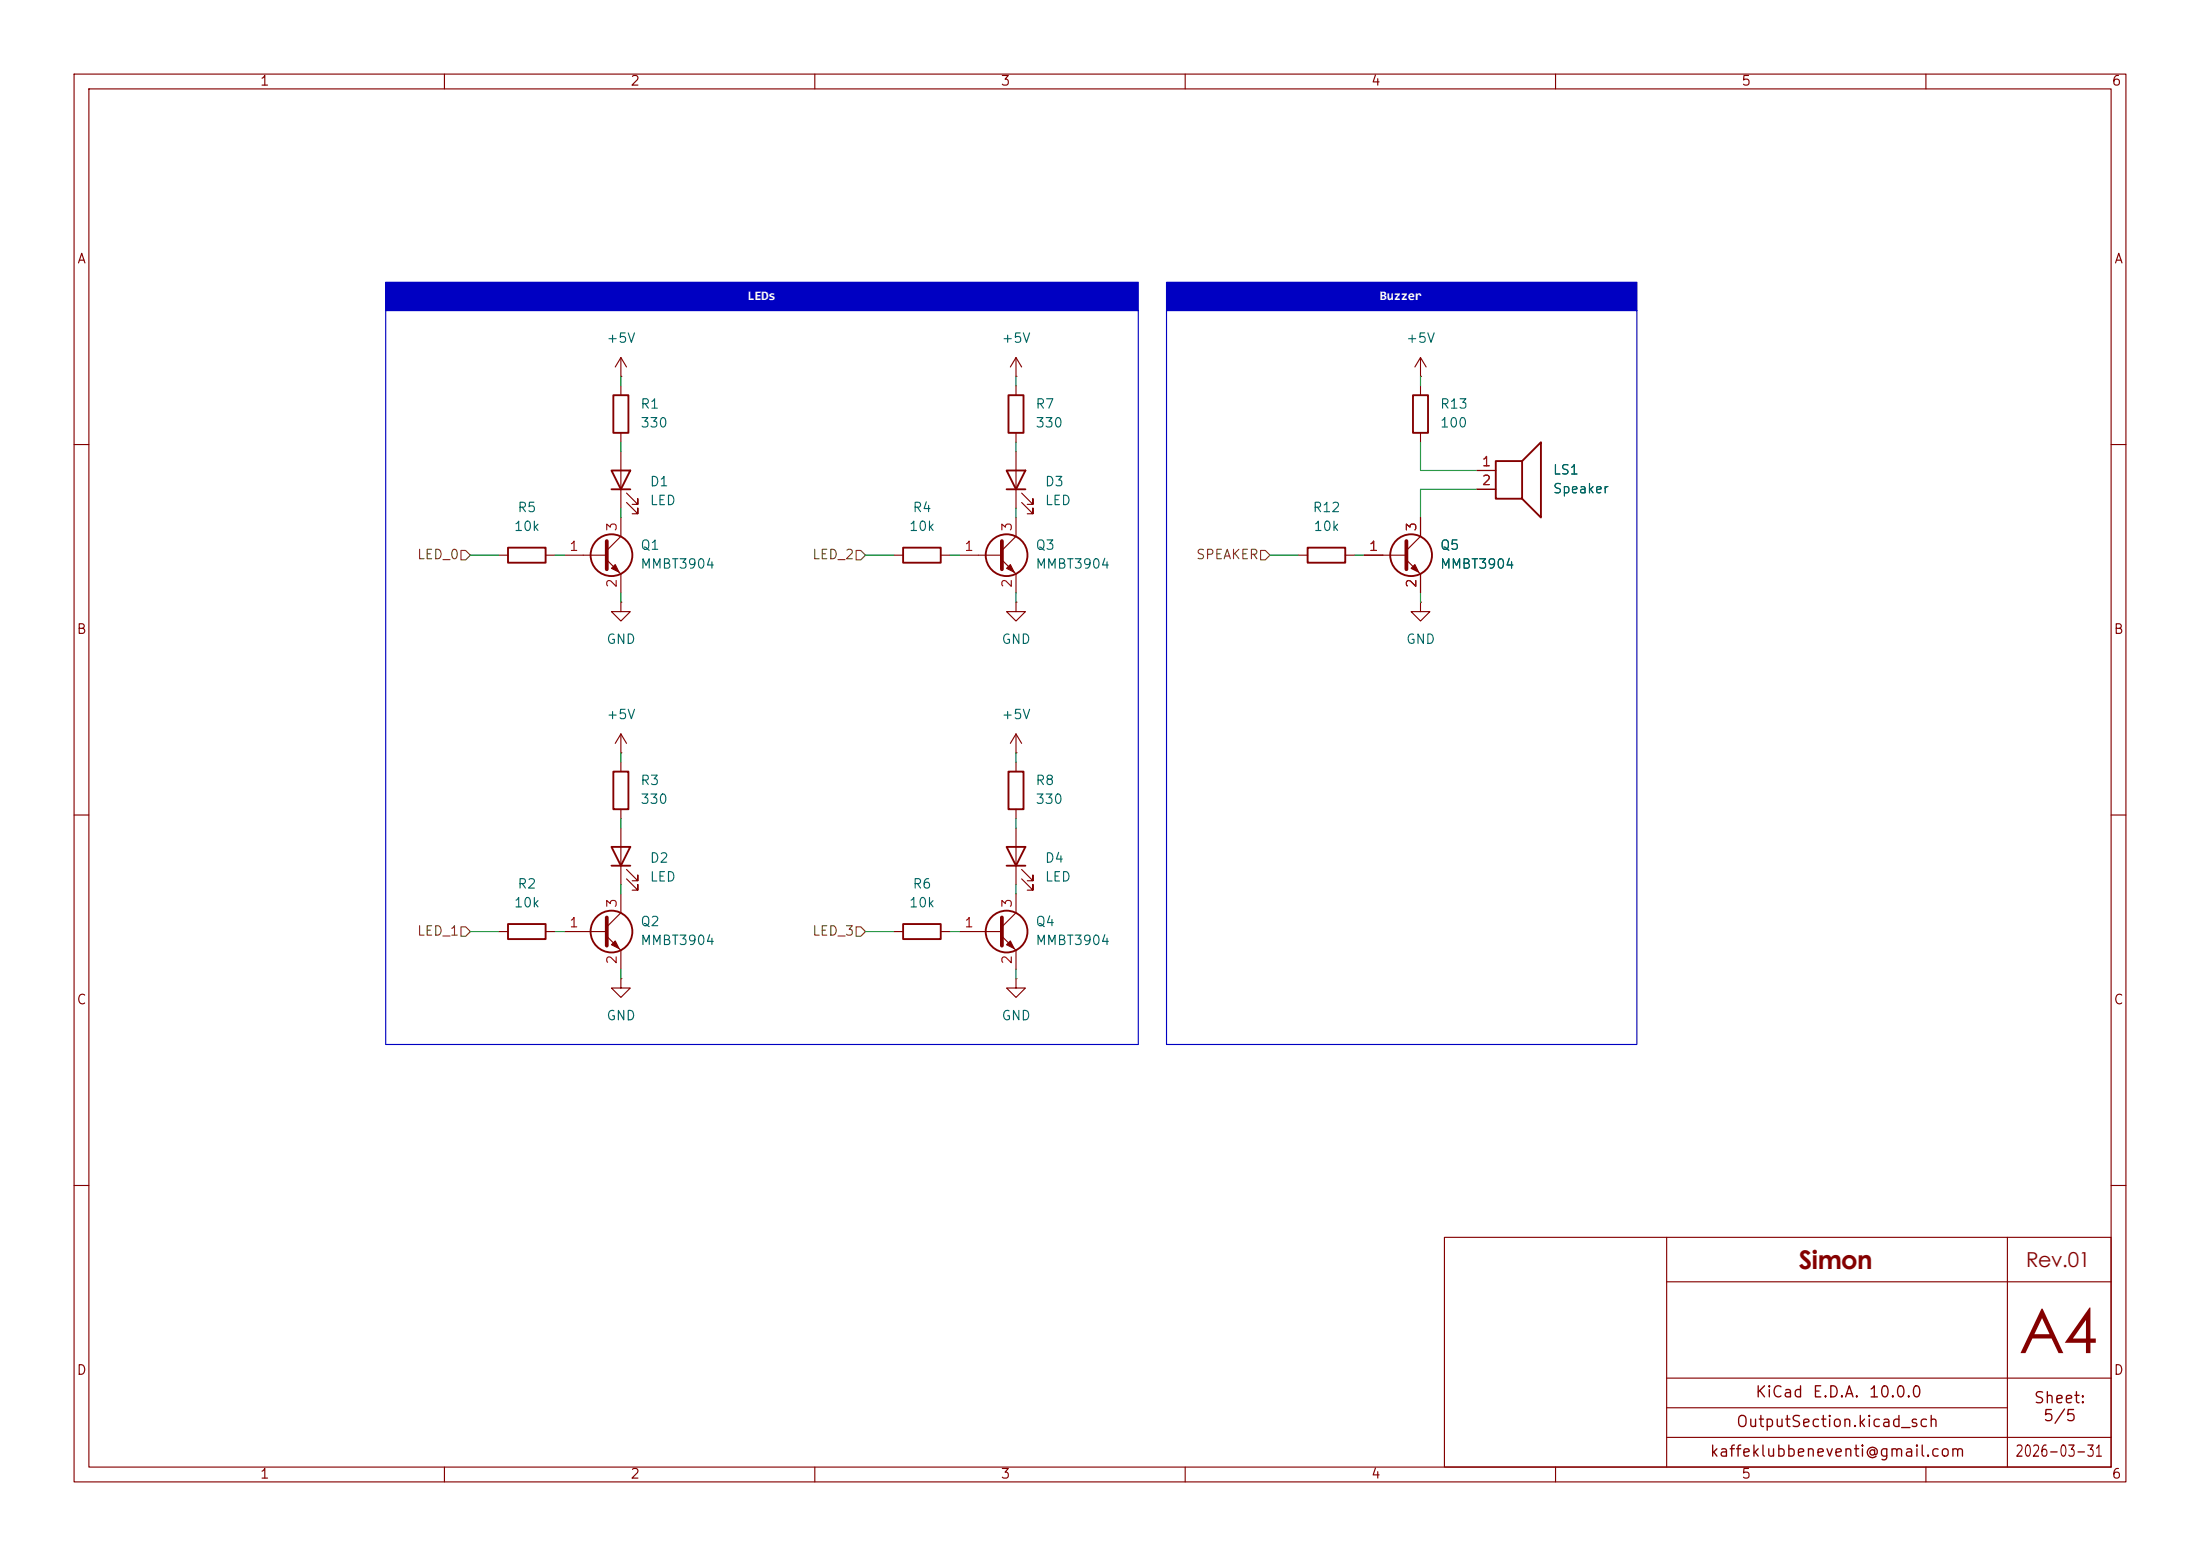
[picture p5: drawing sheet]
<svg xmlns="http://www.w3.org/2000/svg" width="297mm" height="210mm" viewBox="0 0 297 210" stroke-linecap="round" stroke-linejoin="round" font-family="sans-serif">
<g fill="none" stroke="#840000" stroke-width=".15">
<path d="M10 10h277v190h-277zM12 12h273v186h-273zM60 10v2M110 10v2M160 10v2M210 10v2M260 10v2M10 60h2M285 60h2M10 110h2M285 110h2M10 160h2"/>
<path d="M195 167h90v31h-90zM225 173h60M225 167v31M271 167v31M285 160h2M60 198v2M110 198v2M160 198v2M210 198v2M225 194h60M225 186h60M225 190h46"/>
<path d="M260 198v2"/>
</g>
<g fill="#0000c2">
<path d="M157.5 38.1h63.5v3.8h-63.5z"/>
<path d="M52.1 38.1h101.6v3.8h-101.6z"/>
</g>
<g fill="none" stroke="#840000" stroke-width=".25">
<path d="M82.8 53.3h2v5.1h-2zM136.1 53.3h2.1v5.1h-2.1zM190.8 53.3h2v5.1h-2zM68.6 73.9h5.1v2h-5.1zM82.5 63.5h2.6l-1.3 2.5zM82.5 66h2.6M121.9 73.9h5.1v2h-5.1zM135.9 63.5h2.5l-1.2 2.5zM135.9 66h2.5M176.5 73.9h5.1v2h-5.1zM201.9 62.2h3.6v5.1h-3.6zM205.5 62.2l2.5-2.5v10.2l-2.5-2.6"/>
<path d="M82.5 114.3h2.6l-1.3 2.5zM82.5 116.8h2.6M82.8 104.1h2v5.1h-2zM135.9 114.3h2.5l-1.2 2.5zM135.9 116.8h2.5M136.1 104.1h2.1v5.1h-2.1zM68.6 124.7h5.1v2h-5.1zM121.9 124.7h5.1v2h-5.1z"/>
<circle cx="82.5" cy="74.9" r="2.82"/>
<circle cx="135.9" cy="74.9" r="2.82"/>
<circle cx="190.5" cy="74.9" r="2.82"/>
<circle cx="82.5" cy="125.7" r="2.82"/>
<circle cx="135.9" cy="125.7" r="2.82"/>
</g>
<g fill="none" stroke="#840000" stroke-width=".15">
<path d="M83.8 50.8h.1M83.8 48.3v2.5M83.8 52.1v1.2M83.8 58.4v1.3M83.8 48.3l-.7 1.2M83.8 48.3l.8 1.2M137.2 50.8h.1M137.2 48.3v2.5M137.2 52.1v1.2M137.2 58.4v1.3M137.2 48.3l-.8 1.2M137.2 48.3l.7 1.2"/>
<path d="M191.8 50.8h.1M191.8 48.3v2.5M191.8 52.1v1.2M191.8 58.4v1.3M191.8 48.3l-.8 1.2M191.8 48.3l.7 1.2M67.3 74.9h1.3M73.7 74.9h1.2M76.2 74.9h5.7M81.9 75.6l1.9 1.9v2.5M83.8 61v7.6M83.8 69.9v2.5l-1.9 1.9"/>
<path d="M84.6 67.8l1.5 1.5v-.7v.7h-.8M84.6 66.5l1.5 1.6v-.8v.8h-.8M120.6 74.9h1.3M127 74.9h1.3M129.5 74.9h5.8M135.3 75.6l1.9 1.9v2.5M137.2 61v7.6M137.2 69.9v2.5l-1.9 1.9M137.9 67.8l1.5 1.5v-.7v.7h-.7M137.9 66.5l1.5 1.6v-.8v.8h-.7M175.3 74.9h1.2M181.6 74.9h1.3"/>
<path d="M184.1 74.9h5.8M189.9 75.6l1.9 1.9v2.5M191.8 69.9v2.5l-1.9 1.9M199.4 63.5h2.5M199.4 66h2.5M83.8 81.3v1.3h1.3l-1.3 1.2-1.3-1.2h1.3M83.8 81.3h.1M83.8 99.1v2.5M83.8 99.1l-.7 1.2M83.8 99.1l.8 1.2M137.2 81.3v1.3h1.2l-1.2 1.2-1.3-1.2h1.3M137.2 81.3h.1"/>
<path d="M137.2 99.1v2.5M137.2 99.1l-.8 1.2M137.2 99.1l.7 1.2M191.8 81.3v1.3h1.2l-1.2 1.2-1.3-1.2h1.3M191.8 81.3h.1M83.8 101.6h.1M83.8 102.9v1.2M83.8 109.2v1.3M83.8 111.8v7.6M84.6 118.6l1.5 1.5v-.7v.7h-.8M84.6 117.3l1.5 1.6v-.8v.8h-.8M137.2 101.6h.1"/>
<path d="M137.2 102.9v1.2M137.2 109.2v1.3M137.2 111.8v7.6M137.9 118.6l1.5 1.5v-.7v.7h-.7M137.9 117.3l1.5 1.6v-.8v.8h-.7M67.3 125.7h1.3M73.7 125.7h1.2M76.2 125.7h5.7M81.9 126.4l1.9 1.9v2.5M83.8 132.1v1.3h1.3l-1.3 1.2-1.3-1.2h1.3M83.8 132.1h.1M83.8 120.7v2.5l-1.9 1.9"/>
<path d="M120.6 125.7h1.3M127 125.7h1.3M129.5 125.7h5.8M135.3 126.4l1.9 1.9v2.5M137.2 132.1v1.3h1.2l-1.2 1.2-1.3-1.2h1.3M137.2 132.1h.1M137.2 120.7v2.5l-1.9 1.9"/>
</g>
<path d="M81.9 73v3.8M135.3 73v3.8M189.9 73v3.8M81.9 123.8v3.8M135.3 123.8v3.8" fill="none" stroke="#840000" stroke-width=".51"/>
<g fill="#840000" stroke="#840000" stroke-width=".15">
<path d="M190.5 76.7l.5-.5 .5 1z"/>
<path d="M135.9 76.7l.5-.5 .5 1z"/>
<path d="M82.5 127.5l.6-.5 .5 1z"/>
<path d="M82.5 76.7l.6-.5 .5 1z"/>
<path d="M135.9 127.5l.5-.5 .5 1z"/>
</g>
<path d="M62.2 74.3h.7l.6 .6-.6 .7h-.7zM115.6 74.3h.6l.6 .6-.6 .7h-.6zM170.2 74.3h.6l.6 .6-.6 .7h-.6zM62.2 125.1h.7l.6 .6-.6 .7h-.7zM115.6 125.1h.6l.6 .6-.6 .7h-.6z" fill="none" stroke="#725600" stroke-width=".15"/>
<g fill="none" stroke="#009600" stroke-width=".15">
<path d="M83.8 50.8v1.3M83.8 59.7v1.3M137.2 50.8v1.3M137.2 59.7v1.3M191.8 50.8v1.3M191.8 59.7v3.8h7.6M63.5 74.9h3.8M74.9 74.9h1.3M83.8 68.6v1.3M116.8 74.9h3.8M128.3 74.9h1.2M137.2 68.6v1.3"/>
<path d="M171.4 74.9h3.9M182.9 74.9h1.2M199.4 66h-7.6v3.9M83.8 80v1.3M137.2 80v1.3M191.8 80v1.3M83.8 101.6v1.3M83.8 110.5v1.3M83.8 119.4v1.3M137.2 101.6v1.3M137.2 110.5v1.3M137.2 119.4v1.3"/>
<path d="M63.5 125.7h3.8M74.9 125.7h1.3M83.8 130.8v1.3M116.8 125.7h3.8M128.3 125.7h1.2M137.2 130.8v1.3"/>
</g>
<path d="M52.1 38.1h101.6v3.8h-101.6zM157.5 38.1h63.5v3.8h-63.5zM52.1 41.9h101.6v99.1h-101.6zM157.5 41.9h63.5v99.1h-63.5z" fill="none" stroke="#0000c2" stroke-width=".15"/>
<text font-size="8.4" fill="#840000" x="272.6" y="182.6">A4</text>
<text font-size="3.5" fill="#840000" x="242.9" y="171.3">Simon</text>
<text font-size="2.8" fill="#840000" x="273.5" y="171">Rev.01</text>
<g font-size="1.8" fill="#fff">
<text x="100.9" y="40.5">LEDs</text>
<text x="186.3" y="40.5">Buzzer</text>
</g>
<g font-size="1.5" fill="#840000">
<text x="236.9" y="189">KiCad</text>
<text x="244.6" y="189">E.D.A.</text>
<text x="252.2" y="189">10.0.0</text>
<text x="274.5" y="189.8">Sheet:</text>
<text x="230.7" y="197">kaffeklubbeneventi@gmail.com</text>
<text x="234.3" y="193">OutputSection.kicad_sch</text>
<text x="272" y="197">2026-03-31</text>
<text x="275.7" y="192.2">5/5</text>
</g>
<g font-size="1.3" fill="#840000">
<text x="35" y="11.9">1</text>
<text x="85" y="11.9">2</text>
<text x="135" y="11.9">3</text>
<text x="185" y="11.9">4</text>
<text x="235" y="11.9">5</text>
<text x="285" y="11.9">6</text>
<text x="10.3" y="35.9">A</text>
<text x="285.3" y="35.9">A</text>
<text x="10.3" y="85.9">B</text>
<text x="285.3" y="85.9">B</text>
<text x="10.3" y="135.9">C</text>
<text x="285.3" y="135.9">C</text>
<text x="10.3" y="185.9">D</text>
<text x="285.3" y="185.9">D</text>
<text x="35" y="199.9">1</text>
<text x="85" y="199.9">2</text>
<text x="135" y="199.9">3</text>
<text x="185" y="199.9">4</text>
<text x="235" y="199.9">5</text>
<text x="285" y="199.9">6</text>
</g>
<g font-size="1.3" fill="#006464">
<text x="81.8" y="46.6">+5V</text>
<text x="135.1" y="46.6">+5V</text>
<text x="189.7" y="46.6">+5V</text>
<text x="86.4" y="55.5">R1</text>
<text x="86.4" y="58">330</text>
<text x="139.7" y="55.5">R7</text>
<text x="139.7" y="58">330</text>
<text x="194.3" y="58">100</text>
<text x="194.3" y="55.5">R13</text>
<text x="87.6" y="66">D1</text>
<text x="141" y="66">D3</text>
<text x="209.6" y="64.4">LS1</text>
<text x="69.3" y="72">10k</text>
<text x="69.8" y="69.4">R5</text>
<text x="87.6" y="68.5">LED</text>
<text x="122.6" y="72">10k</text>
<text x="123.1" y="69.4">R4</text>
<text x="141" y="68.5">LED</text>
<text x="177.1" y="69.4">R12</text>
<text x="177.2" y="72">10k</text>
<text x="209.6" y="66.9">Speaker</text>
<text x="86.4" y="74.5">Q1</text>
<text x="86.4" y="77.1">MMBT3904</text>
<text x="139.7" y="74.5">Q3</text>
<text x="139.7" y="77.1">MMBT3904</text>
<text x="194.3" y="74.5">Q5</text>
<text x="194.3" y="77.1">MMBT3904</text>
<text x="81.8" y="87.2">GND</text>
<text x="135.1" y="87.2">GND</text>
<text x="189.7" y="87.2">GND</text>
<text x="81.8" y="97.4">+5V</text>
<text x="135.1" y="97.4">+5V</text>
<text x="86.4" y="106.3">R3</text>
<text x="139.7" y="106.3">R8</text>
<text x="86.4" y="108.8">330</text>
<text x="139.7" y="108.8">330</text>
<text x="87.6" y="116.8">D2</text>
<text x="87.6" y="119.3">LED</text>
<text x="141" y="116.8">D4</text>
<text x="141" y="119.3">LED</text>
<text x="69.3" y="122.8">10k</text>
<text x="69.8" y="120.2">R2</text>
<text x="86.4" y="125.3">Q2</text>
<text x="122.6" y="122.8">10k</text>
<text x="123.1" y="120.2">R6</text>
<text x="139.7" y="125.3">Q4</text>
<text x="86.4" y="127.9">MMBT3904</text>
<text x="139.7" y="127.9">MMBT3904</text>
<text x="81.8" y="138">GND</text>
<text x="135.1" y="138">GND</text>
</g>
<g font-size="1.3" fill="#a90000">
<text x="200" y="63.2">1</text>
<text x="200" y="65.8">2</text>
<text x="83.6" y="71.8" transform="rotate(-90 83.6 71.8)">3</text>
<text x="136.9" y="71.8" transform="rotate(-90 136.9 71.8)">3</text>
<text x="191.5" y="71.8" transform="rotate(-90 191.5 71.8)">3</text>
<text x="76.8" y="74.7">1</text>
<text x="130.1" y="74.7">1</text>
<text x="184.7" y="74.7">1</text>
<text x="83.6" y="79.4" transform="rotate(-90 83.6 79.4)">2</text>
<text x="136.9" y="79.4" transform="rotate(-90 136.9 79.4)">2</text>
<text x="191.5" y="79.4" transform="rotate(-90 191.5 79.4)">2</text>
<text x="76.8" y="125.5">1</text>
<text x="83.6" y="122.6" transform="rotate(-90 83.6 122.6)">3</text>
<text x="130.1" y="125.5">1</text>
<text x="136.9" y="122.6" transform="rotate(-90 136.9 122.6)">3</text>
<text x="83.6" y="130.2" transform="rotate(-90 83.6 130.2)">2</text>
<text x="136.9" y="130.2" transform="rotate(-90 136.9 130.2)">2</text>
</g>
<g font-size="1.3" fill="#725600">
<text x="56.2" y="75.8">LED_0</text>
<text x="109.6" y="75.8">LED_2</text>
<text x="161.4" y="75.8">SPEAKER</text>
<text x="56.2" y="126.6">LED_1</text>
<text x="109.6" y="126.6">LED_3</text>
</g>
</svg>
